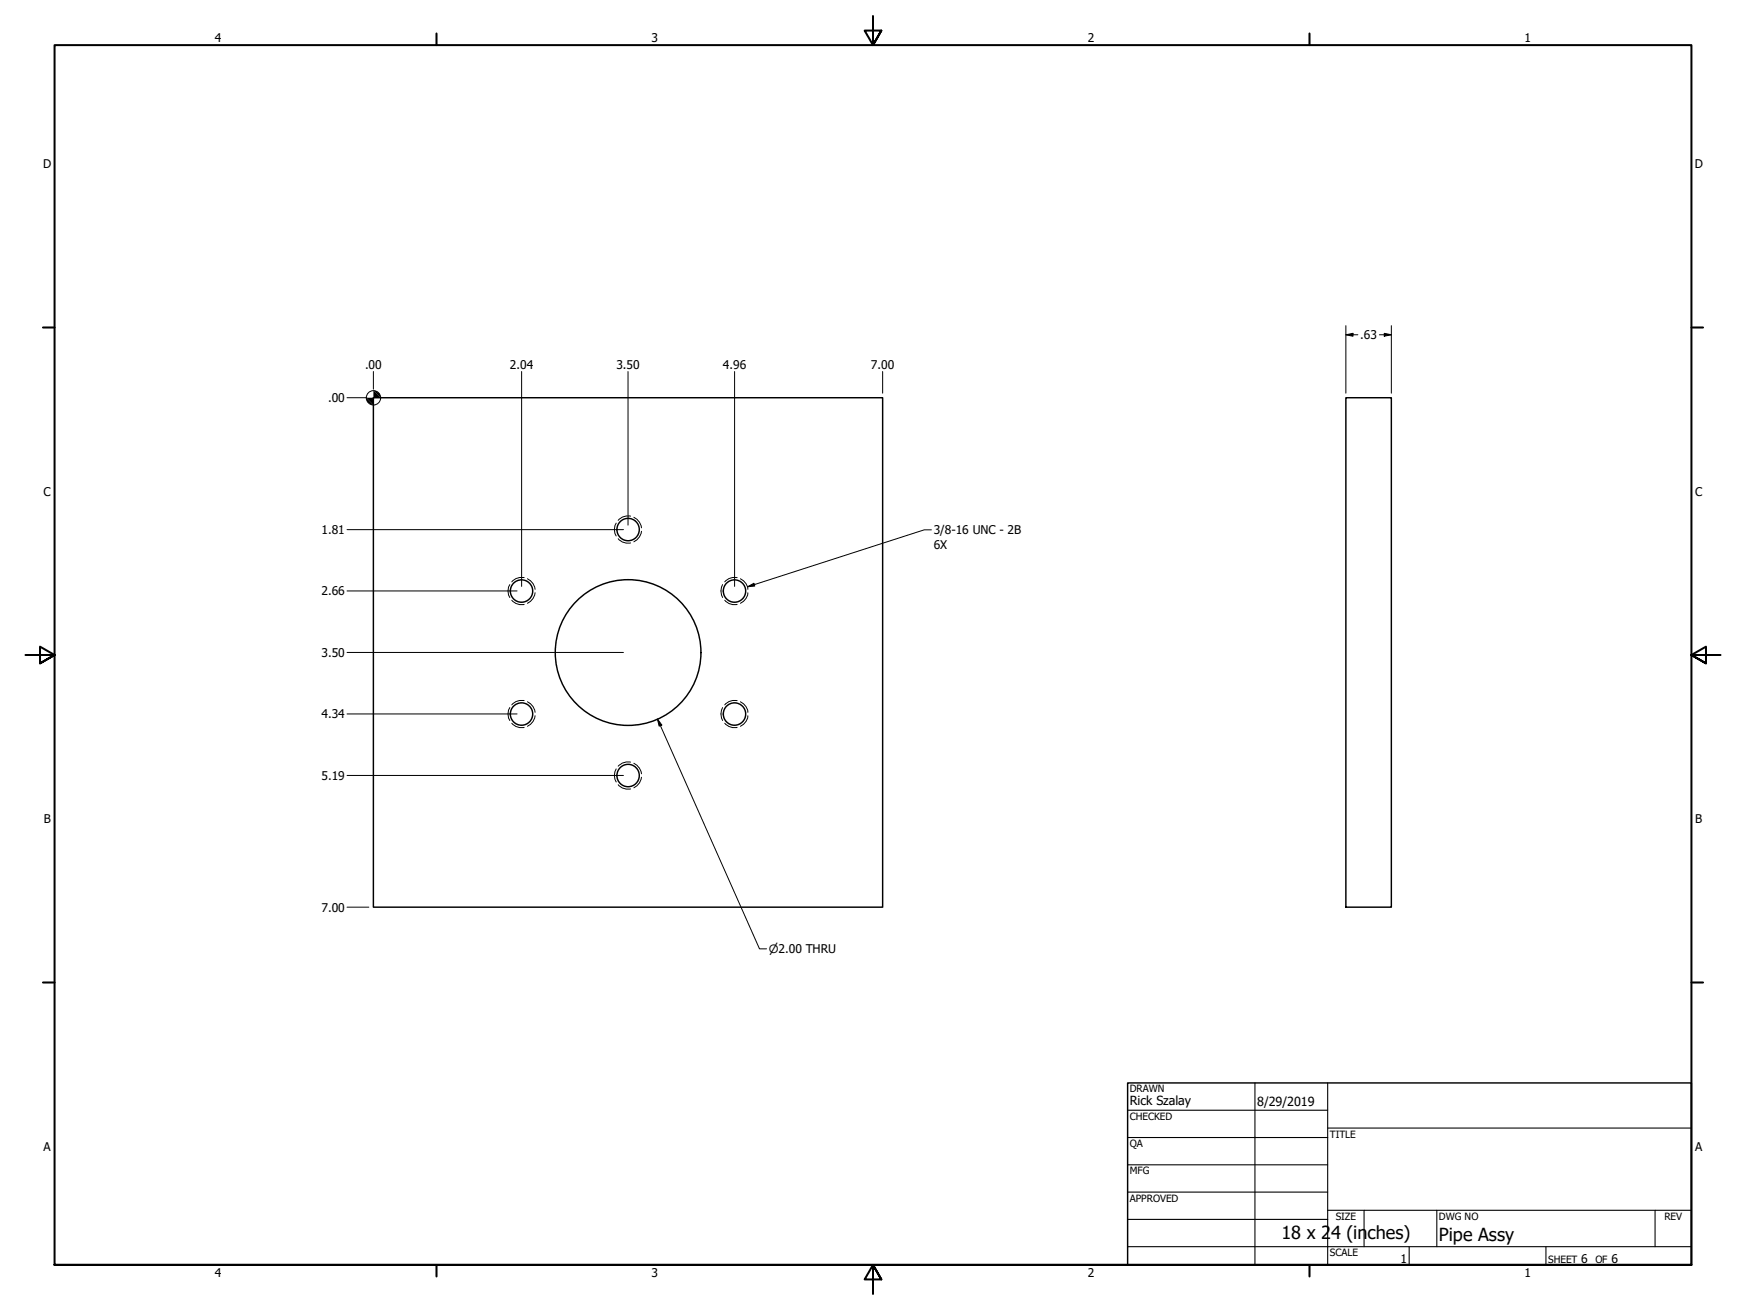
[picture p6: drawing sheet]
<svg xmlns="http://www.w3.org/2000/svg" width="610mm" height="457mm" viewBox="0 0 610 457" stroke-linecap="round" stroke-linejoin="round" font-family="sans-serif">
<!-- layer: Hidden Narrow (ANSI) -->
<g fill="none" stroke="#000" stroke-width=".35">
<path d="M215.1 182.6a4.3 4.3 0 0 0 0 4.5M215.8 188a4.3 4.3 0 0 0 4.4 1.5M220.2 180.1a4.4 4.4 0 0 0-4.4 1.5M221.3 180.5a4.6 4.6 0 0 1 2.7 3.7M224 185.4a4.6 4.6 0 0 1-2.7 3.7M178 204a4.3 4.3 0 0 0 0 4.5M178.7 209.5a4.3 4.3 0 0 0 4.3 1.4M183 201.6a4.4 4.4 0 0 0-4.3 1.5M184.1 202a4.6 4.6 0 0 1 2.7 3.7M186.8 206.9a4.6 4.6 0 0 1-2.7 3.7M252.3 204a4.7 4.7 0 0 0 0 4.5M253 209.5a4.3 4.3 0 0 0 4.4 1.4"/>
<path d="M257.4 201.6a4.4 4.4 0 0 0-4.4 1.5M258.5 202a4.4 4.4 0 0 1 2.6 3.7M261.1 206.9a4.4 4.4 0 0 1-2.6 3.7M178 247a4.3 4.3 0 0 0 0 4.5M178.7 252.4a4.3 4.3 0 0 0 4.3 1.5M183 244.5a4.4 4.4 0 0 0-4.3 1.5M184.1 244.9a4.6 4.6 0 0 1 2.7 3.7M186.8 249.8a4.6 4.6 0 0 1-2.7 3.7M252.3 247a4.7 4.7 0 0 0 0 4.5M253 252.4a4.3 4.3 0 0 0 4.4 1.5M257.4 244.5a4.4 4.4 0 0 0-4.4 1.5M258.5 244.9a4.4 4.4 0 0 1 2.6 3.7"/>
<path d="M261.1 249.8a4.4 4.4 0 0 1-2.6 3.7M215.1 268.4a4.4 4.4 0 0 0 0 4.5M215.8 273.9a4.3 4.3 0 0 0 4.4 1.4M220.2 266a4.5 4.5 0 0 0-4.4 1.4M221.3 266.4a4.6 4.6 0 0 1 2.7 3.7M224 271.3a4.6 4.6 0 0 1-2.7 3.7"/>
</g>
<!-- layer: Visible (ANSI) -->
<g fill="none" stroke="#000" stroke-width=".51">
<path d="M130.4 138.8h177.8v177.8h-177.8zM469.9 138.8h15.9v177.8h-15.9z"/>
<circle cx="219.3" cy="184.8" r="3.9"/>
<circle cx="182.1" cy="206.3" r="3.9"/>
<circle cx="256.4" cy="206.3" r="3.9"/>
<circle cx="219.3" cy="227.7" r="25.4"/>
<circle cx="182.1" cy="249.2" r="3.9"/>
<circle cx="256.4" cy="249.2" r="3.9"/>
<circle cx="219.3" cy="270.7" r="3.9"/>
</g>
<!-- layer: Border (ANSI) -->
<g fill="none" stroke="#000" stroke-width=".7">
<path d="M152.4 11.7v4M304.8 5.6v10.1l-2.9-5h5.8l-2.9 5 2.9-5M457.2 11.7v4M15 114.3h4M590.5 114.3h4.1M8.9 228.6h10.1l-5-2.9v5.8l5-2.9-5 2.9M600.7 228.6h-10.2l5.1-2.9v5.8l-5.1-2.9 5.1 2.9M15 342.9h4M590.5 342.9h4.1M19 441.5v-425.8h571.5v425.8h-571.5h571.5M152.4 441.5v4M307.7 446.5l-2.9-5 2.9 5h-5.8l2.9-5v10.1"/>
<path d="M457.2 441.5v4"/>
</g>
<!-- layer: Title (ANSI) -->
<g fill="none" stroke="#000" stroke-width=".38">
<path d="M438.1 378v63.5M463.5 378v63.5M393.7 387.5h69.8M393.7 397h69.8M463.5 393.7h127M393.7 406.5h69.8M393.7 416.1h69.8M393.7 435.1h196.8M393.7 425.6h69.8M463.5 422.4h127M476.2 422.4v12.7M492 435.1v6.4"/>
<path d="M501.6 422.4v12.7M539.8 435.1v6.4M577.8 422.4v12.7"/>
</g>
<path d="M393.7 378h196.8v63.5h-196.8z" fill="none" stroke="#000" stroke-width=".51"/>
<!-- layer: Dimension (ANSI) -->
<g fill="none" stroke="#000" stroke-width=".35">
<path d="M469.9 116.8l2.5-.5v1zM469.9 116.8h4.2M469.9 113.7v23.5M481.6 116.8h4.2M483.3 116.3l2.5 .5-2.5 .5zM485.8 113.7v23.5M121.2 138.8h6.8M130.4 129.7v6.1M182.1 129.7v75M219.3 129.7v53.6M256.5 129.7v75M308.2 129.7v7.5"/>
<path d="M121.2 184.8h96.5M121.2 206.2h59.3M121.2 227.7h96.5M121.2 249.2h59.3M121.2 270.6h96.5M121.2 316.6h7.6"/>
<circle cx="130.4" cy="138.8" r="2.51"/>
</g>
<g fill="#000">
<path d="M469.9 116.8l2.5-.5v1z" fill-rule="evenodd"/>
<path d="M483.3 116.3l2.5 .5-2.5 .5z" fill-rule="evenodd"/>
<path d="M127.9 138.8l2.5 2.6a2.49 2.49 0 0 1-2.5-2.6z" fill-rule="evenodd"/>
<path d="M127.9 138.8h5l-2.5-2.5v5.1z" fill-rule="evenodd"/>
<path d="M130.4 136.3a2.61 2.61 0 0 1 2.5 2.5z" fill-rule="evenodd"/>
</g>
<!-- layer: Symbol (ANSI) -->
<path d="M325.2 184.9h-2.5l-61.7 19.9M261 204.8l2.2-1.2 .3 .9zM229.6 251l1.5 2-1 .4zM229.6 251l35.6 80.2h2.5" fill="none" stroke="#000" stroke-width=".35"/>
<g fill="#000">
<path d="M261 204.8l2.2-1.2 .3 .9z" fill-rule="evenodd"/>
<path d="M229.6 251l1.5 2-1 .4z" fill-rule="evenodd"/>
</g>
<g font-size="6.3">
<text x="447.4" y="432.4">18 x 2</text>
<text x="464.8" y="432.4">4 (in</text>
<text x="477.5" y="432.4">ches)</text>
<text x="502.4" y="433.1">Pipe Assy</text>
</g>
<g font-size="4.4">
<text x="394.5" y="385.8">Rick Szalay</text>
<text x="438.9" y="386">8/29/2019</text>
</g>
<g font-size="4.2">
<text x="75.1" y="14.7">4</text>
<text x="227.5" y="14.7">3</text>
<text x="379.9" y="14.7">2</text>
<text x="532.3" y="14.7">1</text>
<text x="15.1" y="58.7">D</text>
<text x="591.7" y="58.7">D</text>
<text x="474.9" y="118.4">.63</text>
<text x="127.4" y="128.8">.00</text>
<text x="178.1" y="128.8">2.04</text>
<text x="215.2" y="128.8">3.50</text>
<text x="252.4" y="128.8">4.96</text>
<text x="304.1" y="128.8">7.00</text>
<text x="114.6" y="140.3">.00</text>
<text x="15.2" y="173">C</text>
<text x="591.8" y="173">C</text>
<text x="112.3" y="186.4">1.81</text>
<text x="326" y="186.4">3/8-16 UNC - 2B</text>
<text x="326" y="191.8">6X</text>
<text x="112.3" y="207.8">2.66</text>
<text x="112.3" y="229.2">3.50</text>
<text x="112.3" y="250.7">4.34</text>
<text x="112.3" y="272.2">5.19</text>
<text x="15.3" y="287.3">B</text>
<text x="591.9" y="287.3">B</text>
<text x="112.3" y="318.1">7.00</text>
<text x="15.2" y="401.6">A</text>
<text x="591.8" y="401.6">A</text>
<text x="488.9" y="440.7">1</text>
<text x="552.1" y="440.6">6</text>
<text x="562.6" y="440.6">6</text>
<text x="75.1" y="445.5">4</text>
<text x="227.5" y="445.5">3</text>
<text x="379.9" y="445.5">2</text>
<text x="532.3" y="445.5">1</text>
</g>
<text font-size="4" x="268.4" y="332.7">⌀2.00 THRU</text>
<g font-size="3.5">
<text x="394.5" y="381.3">DRAWN</text>
<text x="394.5" y="390.8">CHECKED</text>
<text x="394.5" y="400.4">QA</text>
<text x="464.3" y="397">TITLE</text>
<text x="394.5" y="409.9">MFG</text>
<text x="394.5" y="419.4">APPROVED</text>
<text x="466.3" y="425.8">SIZE</text>
<text x="502.4" y="425.8">DWG NO</text>
<text x="581.1" y="425.7">REV</text>
<text x="464.3" y="438.5">SCALE</text>
<text x="540.5" y="440.6">SHEET</text>
<text x="557" y="440.6">OF</text>
</g>
</svg>
